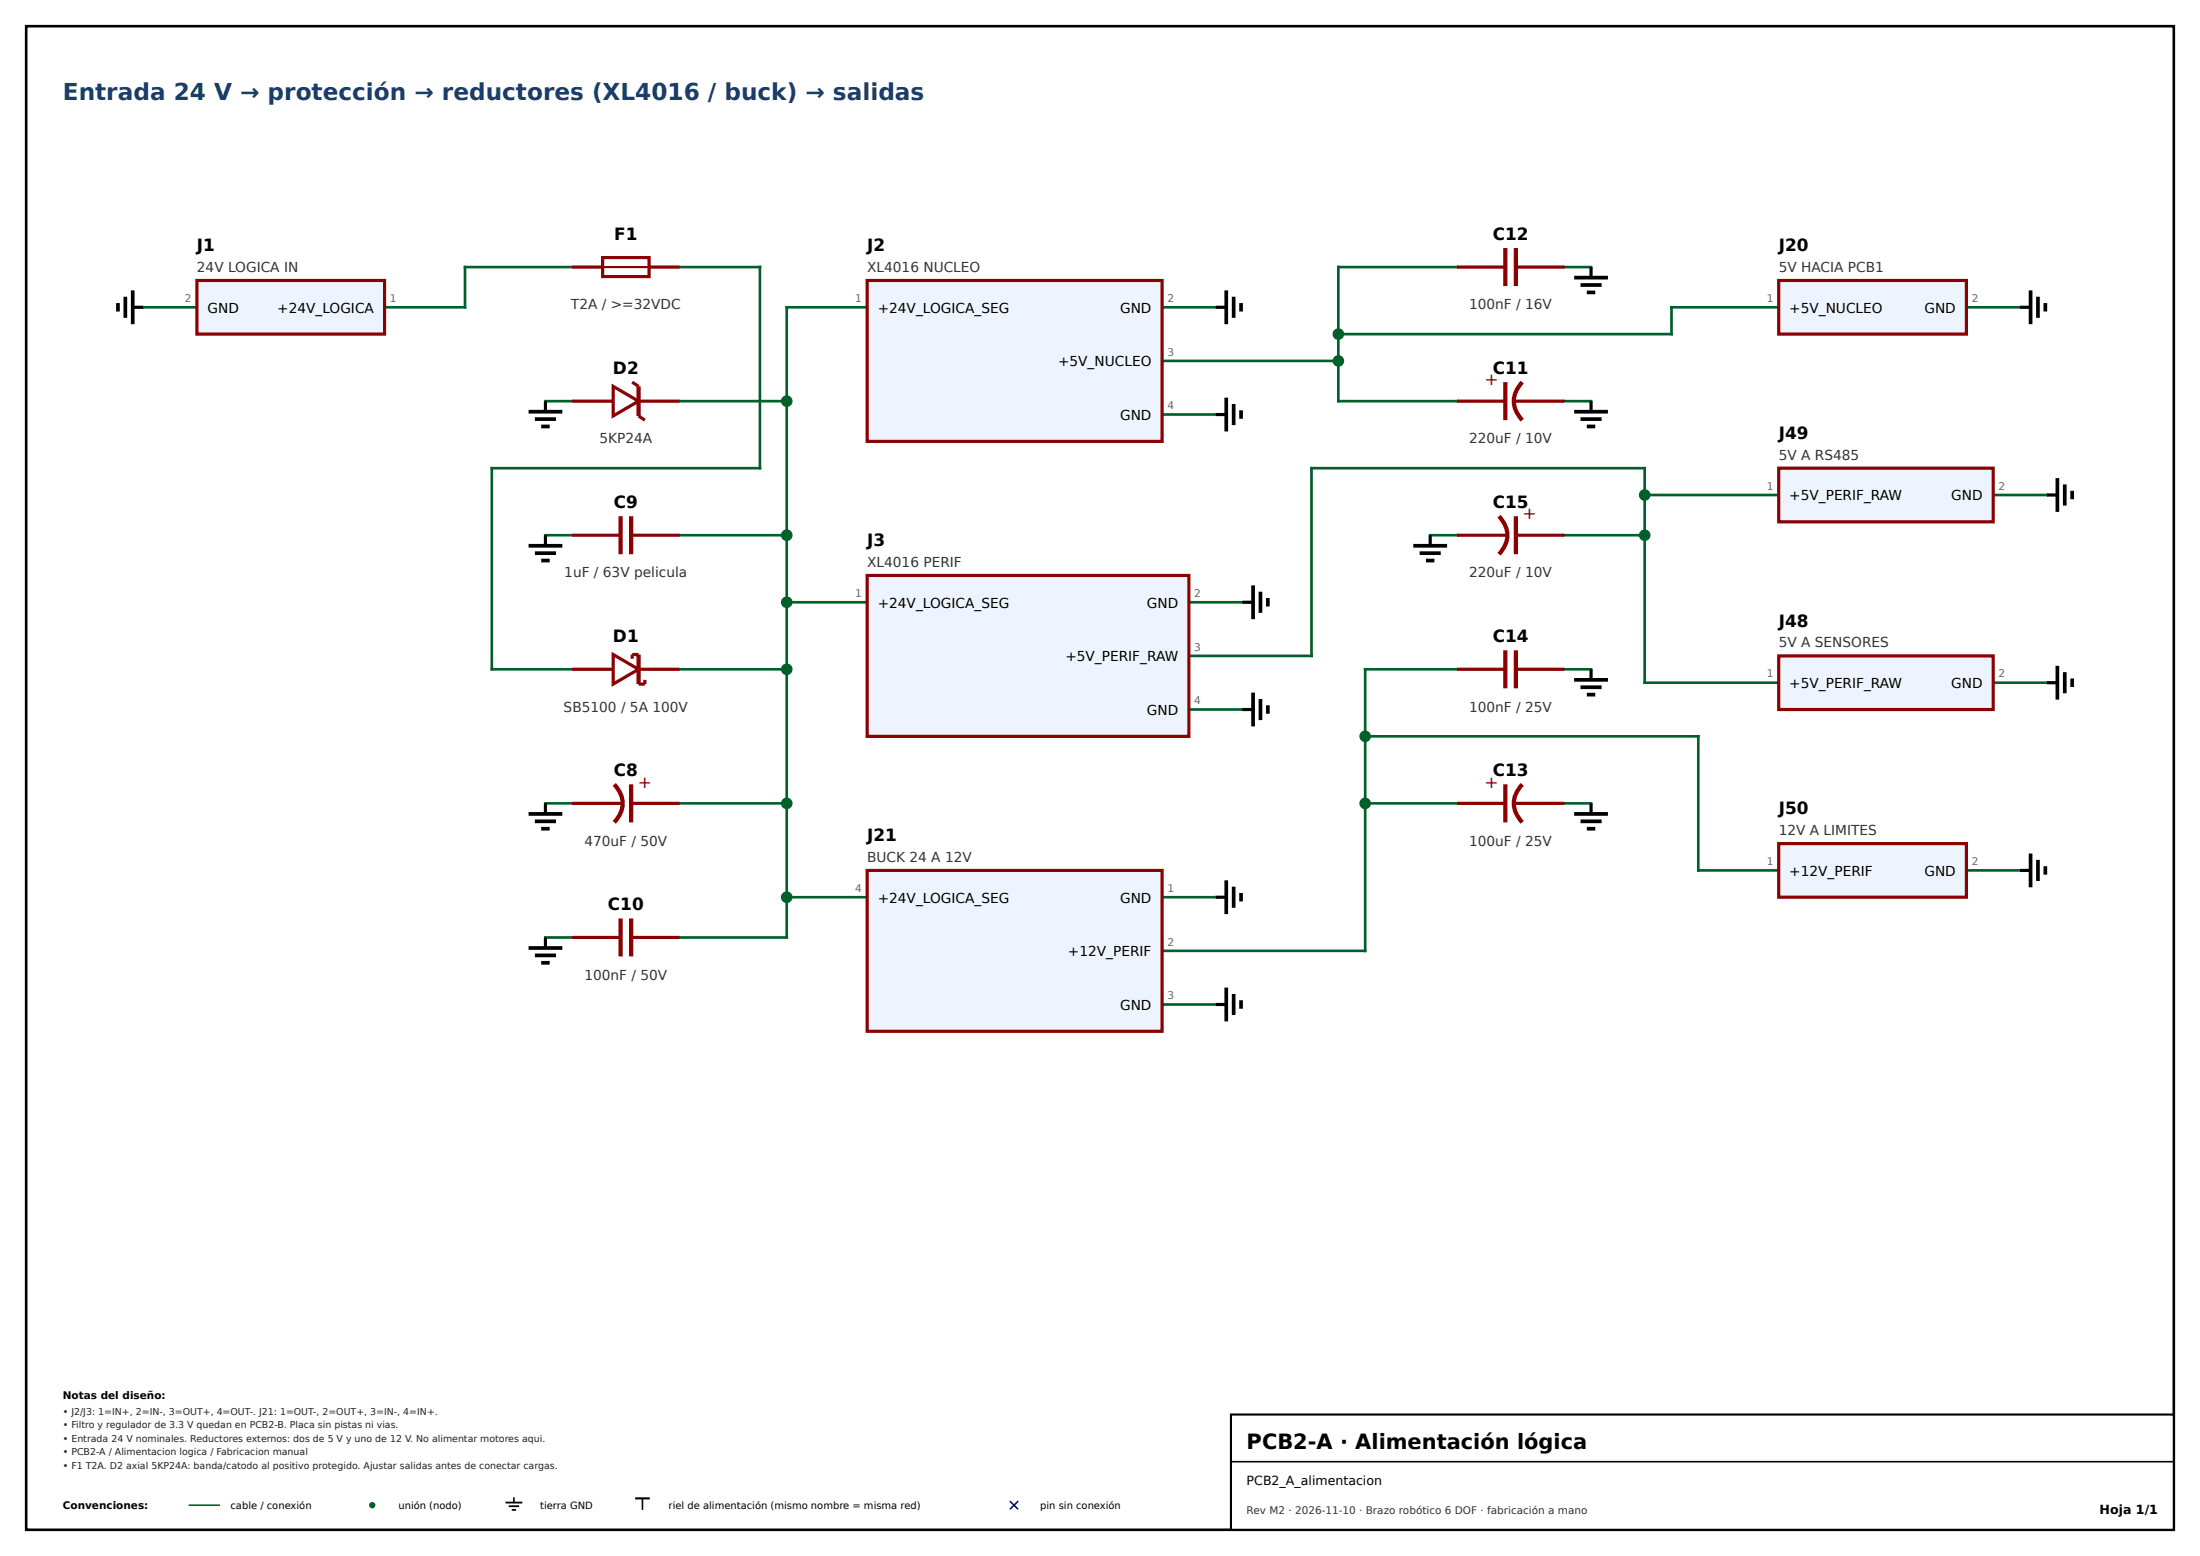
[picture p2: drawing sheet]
<svg xmlns="http://www.w3.org/2000/svg" width="420mm" height="297mm" viewBox="0 0 420 297" stroke-linecap="round" stroke-linejoin="round" font-family="sans-serif">
<g fill="none" stroke="#00602a" stroke-width=".5">
<path d="M27.4 58.7h10.2M109.2 51h-20.4v7.7h-15.4M129.7 51h15.4v38.4h-51.2v38.4h15.3M165.6 58.7h-15.4v120.2h-20.5M221.9 58.7h10.2M278.2 51h-22.7v25.6h22.7M298.6 51h5.1M339.6 58.7h-20.5v5.1h-63.6M375.4 58.7h10.2M104.1 76.6h5.1M129.7 76.6h20.5M221.9 68.9h33.6"/>
<path d="M221.9 79.1h10.2M298.6 76.6h5.1M314 94.5h25.6M380.5 94.5h10.3M104.1 102.2h5.1M129.7 102.2h20.5M150.2 115h15.4M227 115h10.2M273 102.2h5.2M298.6 102.2h15.4M129.7 127.8h20.5M227 125.2h23.4v-35.8h63.6v40.9h25.6"/>
<path d="M227 135.4h10.2M278.2 127.8h-17.6v53.7h-38.7M298.6 127.8h5.1M380.5 130.3h10.3M104.1 153.3h5.1M129.7 153.3h20.5M260.6 153.3h17.6M260.6 140.5h63.6v25.6h15.4M298.6 153.3h5.1M104.1 178.9h5.1M150.2 171.3h15.4M221.9 171.3h10.2"/>
<path d="M375.4 166.1h10.2M221.9 191.7h10.2"/>
</g>
<g fill="#00602a">
<circle cx="314" cy="94.5" r="1.11"/>
<circle cx="150.2" cy="171.3" r="1.11"/>
<circle cx="260.6" cy="140.5" r="1.11"/>
<circle cx="255.5" cy="68.9" r="1.11"/>
<circle cx="314" cy="102.2" r="1.11"/>
<circle cx="260.6" cy="153.3" r="1.11"/>
<circle cx="150.2" cy="102.2" r="1.11"/>
<circle cx="150.2" cy="127.8" r="1.11"/>
<circle cx="150.2" cy="115" r="1.11"/>
<circle cx="255.5" cy="63.8" r="1.11"/>
<circle cx="150.2" cy="76.6" r="1.11"/>
<circle cx="150.2" cy="153.3" r="1.11"/>
</g>
<path d="M278.2 51h9.2M289.4 51h9.2M278.2 76.6h9.2M289 76.6h9.6" fill="none" stroke="#8b0000" stroke-width=".6" stroke-linecap="butt"/>
<path d="M287.4 47.3v7.3M289.4 47.3v7.3M287.4 72.9v7.3M290.6 72.9a4.9 4.9 0 0 0 0 7.3" fill="none" stroke="#8b0000" stroke-width=".81" stroke-linecap="butt"/>
<g fill="#eef4ff" stroke="#8b0000" stroke-width=".6" stroke-linecap="butt">
<path d="M339.6 53.5h35.8v10.3h-35.8z"/>
<path d="M165.6 53.5h56.3v30.7h-56.3z"/>
</g>
<path d="M109.2 51h5.9M115.1 49.2h8.8v3.6h-8.8zM123.9 51h5.8M109.2 127.8h7.9M117.1 124.9l4.8 2.9-4.8 2.8zM121.9 127.8h7.8M121.9 124.9h-1.2v.8M123.1 129.8v.8h-1.2" fill="none" stroke="#8b0000" stroke-width=".6" stroke-linecap="butt"/>
<path d="M121.9 124.9v5.7" fill="none" stroke="#8b0000" stroke-width=".81" stroke-linecap="butt"/>
<path d="M115.1 51h8.8" fill="none" stroke="#8b0000" stroke-width=".4"/>
<path d="M37.6 53.5h35.8v10.3h-35.8z" fill="#eef4ff" stroke="#8b0000" stroke-width=".6" stroke-linecap="butt"/>
<path d="M109.2 76.6h7.9M117.1 73.7l4.8 2.9-4.8 2.8zM121.9 76.6h7.8M109.2 102.2h9.3M120.5 102.2h9.2M109.2 178.9h9.3M120.5 178.9h9.2" fill="none" stroke="#8b0000" stroke-width=".6" stroke-linecap="butt"/>
<path d="M121.9 73.7v5.7M118.5 98.5v7.3M120.5 98.5v7.3M118.5 175.3v7.3M120.5 175.3v7.3" fill="none" stroke="#8b0000" stroke-width=".81" stroke-linecap="butt"/>
<path d="M120.7 72.9l1.2 .8zM121.9 79.4l1.2 .8z" fill="#000" stroke="#8b0000" stroke-width=".6" stroke-linecap="butt"/>
<path d="M165.6 166.1h56.3v30.7h-56.3z" fill="#eef4ff" stroke="#8b0000" stroke-width=".6" stroke-linecap="butt"/>
<path d="M278.2 153.3h9.2M289 153.3h9.6" fill="none" stroke="#8b0000" stroke-width=".6" stroke-linecap="butt"/>
<path d="M287.4 149.7v7.3M290.6 149.7a4.9 4.9 0 0 0 0 7.3" fill="none" stroke="#8b0000" stroke-width=".81" stroke-linecap="butt"/>
<path d="M339.6 161h35.8v10.3h-35.8z" fill="#eef4ff" stroke="#8b0000" stroke-width=".6" stroke-linecap="butt"/>
<path d="M278.2 127.8h9.2M289.4 127.8h9.2" fill="none" stroke="#8b0000" stroke-width=".6" stroke-linecap="butt"/>
<path d="M287.4 124.1v7.3M289.4 124.1v7.3" fill="none" stroke="#8b0000" stroke-width=".81" stroke-linecap="butt"/>
<path d="M165.6 109.8h61.4v30.7h-61.4z" fill="#eef4ff" stroke="#8b0000" stroke-width=".6" stroke-linecap="butt"/>
<path d="M278.2 102.2h9.6M289.4 102.2h9.2" fill="none" stroke="#8b0000" stroke-width=".6" stroke-linecap="butt"/>
<path d="M286.2 98.5a4.9 4.9 0 0 1 0 7.3M289.4 98.5v7.3" fill="none" stroke="#8b0000" stroke-width=".81" stroke-linecap="butt"/>
<g fill="#eef4ff" stroke="#8b0000" stroke-width=".6" stroke-linecap="butt">
<path d="M339.6 89.4h40.9v10.2h-40.9z"/>
<path d="M339.6 125.2h40.9v10.2h-40.9z"/>
</g>
<path d="M109.2 153.3h9.7M120.5 153.3h9.2" fill="none" stroke="#8b0000" stroke-width=".6" stroke-linecap="butt"/>
<path d="M117.3 149.7a4.9 4.9 0 0 1 0 7.3M120.5 149.7v7.3" fill="none" stroke="#8b0000" stroke-width=".81" stroke-linecap="butt"/>
<g fill="none" stroke="#000" stroke-width=".6" stroke-linecap="butt">
<path d="M25.3 58.7h2.1M232.1 58.7h2M303.7 51v2M385.6 58.7h2.1M104.1 76.6v2M232.1 79.1h2M303.7 76.6v2M390.8 94.5h2M104.1 102.2v2M237.2 115h2M273 102.2v2M237.2 135.4h2"/>
<path d="M303.7 127.8v2M390.8 130.3h2M104.1 153.3v2.1M303.7 153.3v2.1M104.1 178.9v2.1M232.1 171.3h2M385.6 166.1h2.1M232.1 191.7h2"/>
</g>
<g fill="none" stroke="#000" stroke-width=".71" stroke-linecap="butt">
<path d="M22.5 57.8v1.7M23.9 56.6v4.1M25.3 55.4v6.5M234.1 55.4v6.5M235.5 56.6v4.1M236.9 57.8v1.7M300.5 53h6.5M301.7 54.4h4.1M302.9 55.8h1.7M387.7 55.4v6.5M389.1 56.6v4.1M390.5 57.8v1.7"/>
<path d="M100.9 78.6h6.5M102.1 80h4M234.1 75.9v6.5M235.5 77.1v4M236.9 78.3v1.6M300.5 78.6h6.5M301.7 80h4.1M103.3 81.4h1.6M302.9 81.4h1.7M392.8 91.3v6.4M394.2 92.5v4M395.6 93.7v1.6"/>
<path d="M100.9 104.2h6.5M102.1 105.6h4M103.3 107h1.6M239.2 111.7v6.5M240.6 112.9v4.1M242 114.1v1.7M269.8 104.2h6.5M271 105.6h4.1M272.2 107h1.6M239.2 132.2v6.5M240.6 133.4v4M242 134.6v1.6"/>
<path d="M300.5 129.8h6.5M301.7 131.2h4.1M302.9 132.6h1.7M392.8 127.1v6.4M394.2 128.3v4M395.6 129.5v1.6M100.9 155.4h6.5M102.1 156.8h4M103.3 158.2h1.6M300.5 155.4h6.5M301.7 156.8h4.1M302.9 158.2h1.7"/>
<path d="M234.1 168v6.5M235.5 169.2v4.1M236.9 170.5v1.6M387.7 162.9v6.5M389.1 164.1v4.1M390.5 165.3v1.6M100.9 181h6.5M102.1 182.4h4M103.3 183.8h1.6M234.1 188.5v6.5M235.5 189.7v4M236.9 190.9v1.6"/>
</g>
<path d="M5 5h410v287h-410z" fill="none" stroke="#000" stroke-width=".5"/>
<path d="M235 270h180v22h-180z" fill="#fff" stroke="#000" stroke-width=".4"/>
<path d="M235 279h180" fill="none" stroke="#000" stroke-width=".3"/>
<path d="M36 287.3h6" fill="none" stroke="#00602a" stroke-width=".3"/>
<circle cx="71.1" cy="287.3" r=".6" fill="#00602a"/>
<path d="M98.1 285.8v1M122.7 286v2.2" fill="none" stroke="#000" stroke-width=".3"/>
<path d="M96.5 286.8h3.2M97.1 287.5h2M97.7 288.2h.8" fill="none" stroke="#000" stroke-width=".35"/>
<path d="M121.3 286h2.8" fill="none" stroke="#000" stroke-width=".4"/>
<path d="M192.8 286.5l1.6 1.6zM192.8 288.1l1.6-1.6z" fill="#000" stroke="#00c" stroke-width=".3"/>
<text font-size="4.4" fill="#1a3d6d" x="12" y="19">Entrada 24 V → protección → reductores (XL4016 / buck) → salidas</text>
<text font-size="4" x="238" y="276.5">PCB2-A · Alimentación lógica</text>
<g font-size="3.2">
<text x="37.6" y="48">J1</text>
<text x="117.3" y="45.7">F1</text>
<text x="165.6" y="48">J2</text>
<text x="285" y="45.7">C12</text>
<text x="339.6" y="48">J20</text>
<text x="117" y="71.3">D2</text>
<text x="285" y="71.3">C11</text>
<text x="339.6" y="83.8">J49</text>
<text x="117.2" y="96.9">C9</text>
<text x="285" y="96.9">C15</text>
<text x="165.6" y="104.3">J3</text>
<text x="339.6" y="119.6">J48</text>
<text x="117" y="122.5">D1</text>
<text x="285" y="122.5">C14</text>
<text x="117.2" y="148.1">C8</text>
<text x="285" y="148.1">C13</text>
<text x="339.6" y="155.5">J50</text>
<text x="165.6" y="160.6">J21</text>
<text x="116.1" y="173.7">C10</text>
</g>
<g font-size="3.2" fill="#8b0000">
<text x="283.4" y="73.5">+</text>
<text x="290.7" y="99.1">+</text>
<text x="121.8" y="150.3">+</text>
<text x="283.4" y="150.3">+</text>
</g>
<g font-size="2.6" fill="#333">
<text x="37.6" y="51.9">24V LOGICA IN</text>
<text x="165.6" y="51.9">XL4016 NUCLEO</text>
<text x="339.6" y="51.9">5V HACIA PCB1</text>
<text x="109" y="59">T2A / &gt;=32VDC</text>
<text x="280.5" y="59">100nF / 16V</text>
<text x="114.4" y="84.6">5KP24A</text>
<text x="280.5" y="84.6">220uF / 10V</text>
<text x="339.6" y="87.8">5V A RS485</text>
<text x="107.7" y="110.2">1uF / 63V pelicula</text>
<text x="165.6" y="108.2">XL4016 PERIF</text>
<text x="280.5" y="110.2">220uF / 10V</text>
<text x="339.6" y="123.6">5V A SENSORES</text>
<text x="107.6" y="135.8">SB5100 / 5A 100V</text>
<text x="280.5" y="135.8">100nF / 25V</text>
<text x="111.6" y="161.4">470uF / 50V</text>
<text x="280.5" y="161.4">100uF / 25V</text>
<text x="339.6" y="159.4">12V A LIMITES</text>
<text x="165.6" y="164.5">BUCK 24 A 12V</text>
<text x="111.6" y="187">100nF / 50V</text>
</g>
<g font-size="2.6">
<text x="39.6" y="59.7">GND</text>
<text x="52.9" y="59.7">+24V_LOGICA</text>
<text x="167.6" y="59.7">+24V_LOGICA_SEG</text>
<text x="213.8" y="59.7">GND</text>
<text x="341.6" y="59.7">+5V_NUCLEO</text>
<text x="367.4" y="59.7">GND</text>
<text x="202" y="69.9">+5V_NUCLEO</text>
<text x="213.8" y="80.1">GND</text>
<text x="341.6" y="95.5">+5V_PERIF_RAW</text>
<text x="372.5" y="95.5">GND</text>
<text x="167.6" y="116">+24V_LOGICA_SEG</text>
<text x="218.9" y="116">GND</text>
<text x="203.4" y="126.2">+5V_PERIF_RAW</text>
<text x="341.6" y="131.3">+5V_PERIF_RAW</text>
<text x="372.5" y="131.3">GND</text>
<text x="218.9" y="136.4">GND</text>
<text x="341.6" y="167.1">+12V_PERIF</text>
<text x="367.4" y="167.1">GND</text>
<text x="167.6" y="172.3">+24V_LOGICA_SEG</text>
<text x="213.8" y="172.3">GND</text>
<text x="203.9" y="182.5">+12V_PERIF</text>
<text x="213.8" y="192.7">GND</text>
</g>
<g font-size="2.4">
<text x="238" y="283.5">PCB2_A_alimentacion</text>
<text x="400.8" y="289">Hoja 1/1</text>
</g>
<g font-size="2" fill="#666">
<text x="35.3" y="57.6">2</text>
<text x="74.4" y="57.6">1</text>
<text x="163.3" y="57.6">1</text>
<text x="222.9" y="57.6">2</text>
<text x="337.3" y="57.6">1</text>
<text x="376.4" y="57.6">2</text>
<text x="222.9" y="67.9">3</text>
<text x="222.9" y="78.1">4</text>
<text x="337.3" y="93.5">1</text>
<text x="381.5" y="93.5">2</text>
<text x="163.3" y="113.9">1</text>
<text x="228" y="113.9">2</text>
<text x="228" y="124.2">3</text>
<text x="337.3" y="129.3">1</text>
<text x="381.5" y="129.3">2</text>
<text x="228" y="134.4">4</text>
<text x="337.3" y="165.1">1</text>
<text x="376.4" y="165.1">2</text>
<text x="163.3" y="170.3">4</text>
<text x="222.9" y="170.3">1</text>
<text x="222.9" y="180.5">2</text>
<text x="222.9" y="190.7">3</text>
</g>
<g font-size="2">
<text x="12" y="267">Notas del diseño:</text>
<text x="12" y="288">Convenciones:</text>
</g>
<text font-size="2" fill="#333" x="238" y="289">Rev M2 · 2026-11-10 · Brazo robótico 6 DOF · fabricación a mano</text>
<g font-size="1.9">
<text x="44" y="288">cable / conexión</text>
<text x="76.1" y="288">unión (nodo)</text>
<text x="103.1" y="288">tierra GND</text>
<text x="127.7" y="288">riel de alimentación (mismo nombre = misma red)</text>
<text x="198.6" y="288">pin sin conexión</text>
</g>
<g font-size="1.8" fill="#222">
<text x="12" y="270">• J2/J3: 1=IN+, 2=IN-, 3=OUT+, 4=OUT-. J21: 1=OUT-, 2=OUT+, 3=IN-, 4=IN+.</text>
<text x="12" y="272.6">• Filtro y regulador de 3.3 V quedan en PCB2-B. Placa sin pistas ni vias.</text>
<text x="12" y="275.2">• Entrada 24 V nominales. Reductores externos: dos de 5 V y uno de 12 V. No alimentar motores aqui.</text>
<text x="12" y="277.8">• PCB2-A / Alimentacion logica / Fabricacion manual</text>
<text x="12" y="280.4">• F1 T2A. D2 axial 5KP24A: banda/catodo al positivo protegido. Ajustar salidas antes de conectar cargas.</text>
</g>
</svg>
